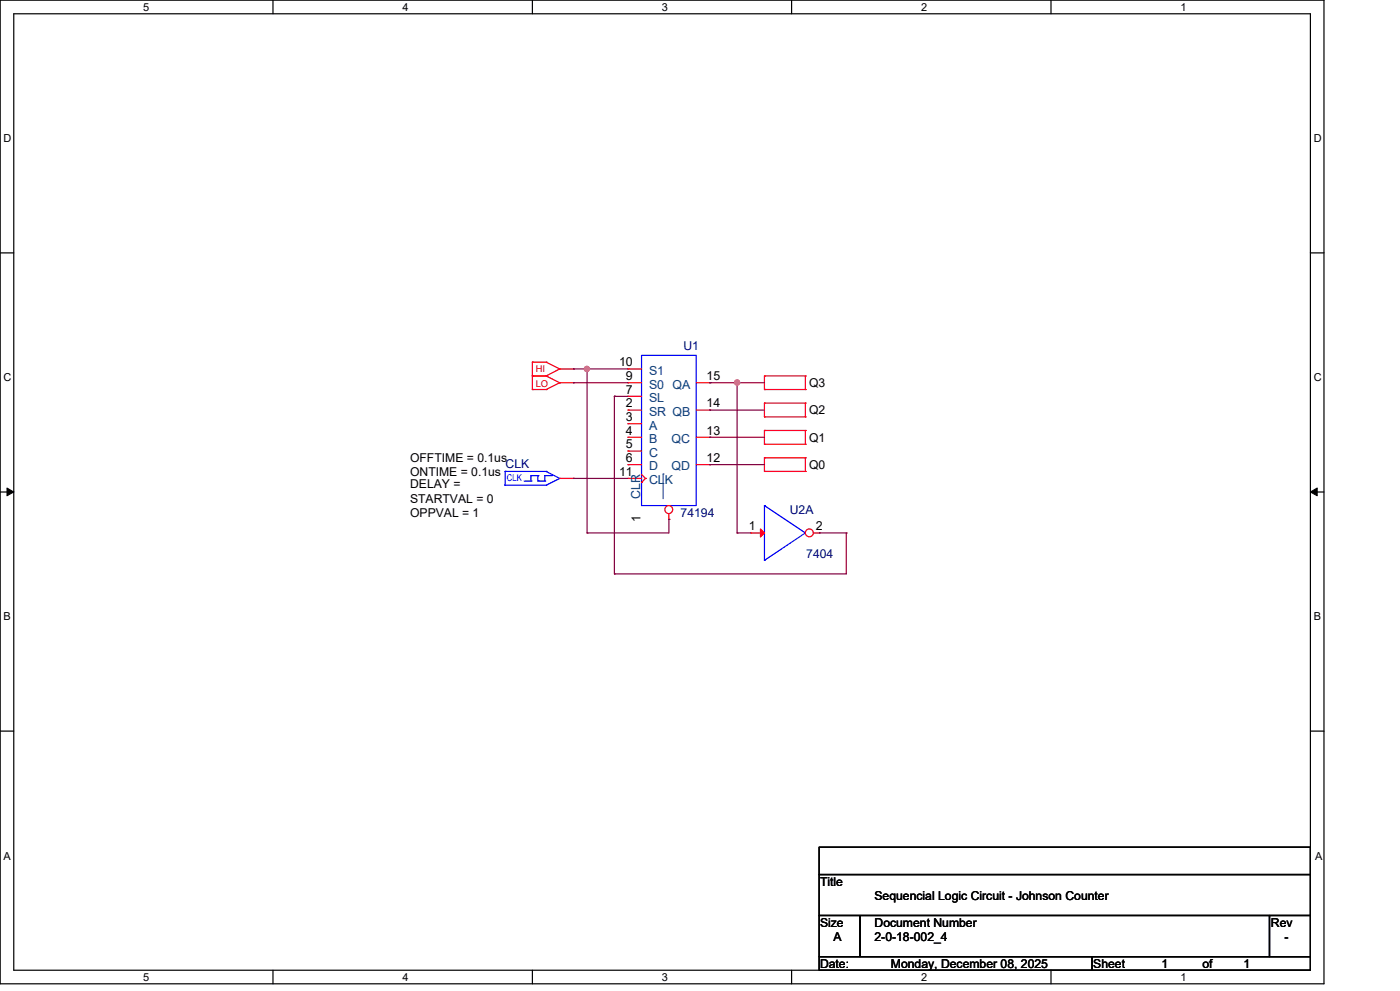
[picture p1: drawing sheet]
<svg xmlns="http://www.w3.org/2000/svg" width="297mm" height="210mm" viewBox="0 0 297 210" stroke-linecap="round" stroke-linejoin="round" font-family="sans-serif">
<g fill="none" stroke="#000" stroke-width=".25">
<path d="M0 0h280.6v208.4h-280.6zM2.9 2.9h274.8v202.6h-274.8zM57.8 0v2.9M112.8 0v2.9M167.8 0v2.9M222.7 0v2.9M0 53.6h2.9M277.7 53.6h2.9M0 104.2h2.9M277.7 104.2h2.9M0 154.9h2.9M277.7 154.9h2.9"/>
<path d="M173.6 179.4h104.1v5.8h-104.1zM173.6 185.2h104.1v8.7h-104.1zM173.6 193.9h8.7v8.7h-8.7zM182.3 193.9h86.7v8.7h-86.7zM269 193.9h8.7v8.7h-8.7zM57.8 205.5v2.9M112.8 205.5v2.9M167.8 205.5v2.9M173.6 202.6h57.8v2.9h-57.8zM222.7 205.5v2.9M231.4 202.6h46.3v2.9h-46.3z"/>
</g>
<path d="M1.5 103.4l1.4 .8-1.4 .8zM277.7 104.2l1.4-.8v1.6z" fill="#000" stroke="#000" stroke-width=".21"/>
<g fill="none" stroke="#f00" stroke-width=".25">
<path d="M112.8 76.7h.1M112.8 79.6h.1M112.8 79.6h2.9M112.8 76.7h2.9M112.8 76.7v5.8M115.7 76.7h.1M115.7 79.6h.1M115.7 76.7l2.9 1.4M115.7 79.6l2.9 1.5M118.6 78.1h.1M118.6 78.1l-2.9 1.5M118.6 78.1h2.9"/>
<path d="M121.5 78.1h.1M162 79.6h.1M162 79.6h8.7M162 79.6v2.9M170.7 79.6h.1M170.7 79.6v2.9M112.8 82.5h.1M112.8 82.5h2.9M115.7 82.5h.1M118.6 81.1h.1M118.6 81.1l-2.9 1.4M118.6 81.1h2.9"/>
<path d="M121.5 81.1h.1M162 82.5h.1M162 88.3h.1M162 85.4h.1M162 94.1h.1M162 91.2h.1M162 99.9h.1M162 97h.1M162 82.5h8.7M162 85.4v2.9M162 91.2v2.9M162 97v2.9"/>
<path d="M162 85.4h8.7M162 88.3h8.7M162 91.2h8.7M162 94.1h8.7M162 97h8.7M162 99.9h8.7M170.7 82.5h.1M170.7 85.4h.1M170.7 88.3h.1M170.7 91.2h.1M170.7 94.1h.1M170.7 97h.1"/>
<path d="M170.7 99.9h.1M170.7 85.4v2.9M170.7 91.2v2.9M170.7 97v2.9M159.1 112.9h.1M159.1 112.9h2.9"/>
</g>
<path d="M162 118.7h.1M162 107.1h.1M162 107.1v11.6M162 107.1l8.7 5.8M170.7 112.9h.1M170.7 112.9l-8.7 5.8" fill="none" stroke="#00f" stroke-width=".25"/>
<path d="M161.2 112l.8 .9-.8 .8z" fill="#f00" stroke="#f00" stroke-width=".25"/>
<circle cx="171.5" cy="112.9" r=".84" fill="#fff" stroke="#f00" stroke-width=".25"/>
<g fill="none" stroke="#f00" stroke-width=".25">
<path d="M133.1 78.1h.1M133.1 78.1h2.9M133.1 81.1h.1M133.1 86.9h.1M133.1 89.7h.1M133.1 92.6h.1M133.1 95.5h.1M133.1 98.4h.1M133.1 83.9h.1M133.1 81.1h2.9M133.1 86.9h2.9M133.1 89.7h2.9"/>
<path d="M133.1 92.6h2.9M133.1 95.5h2.9M133.1 98.4h2.9M133.1 83.9h2.9M147.5 81.1h2.9M147.5 86.9h2.9M147.5 92.6h2.9M147.5 98.4h2.9M150.4 81.1h.1M150.4 92.6h.1M150.4 86.9h.1M150.4 98.4h.1"/>
<path d="M133.1 101.3h.1M133.1 101.3h2.9M136 102.2h.1M136 100.5l.8 .8M136.8 101.3h.1M136.8 101.3l-.8 .9M172.4 112.9h1.2M173.6 112.9h.1"/>
</g>
<path d="M136 75.3h11.5v31.8h-11.5z" fill="none" stroke="#00f" stroke-width=".25"/>
<circle cx="141.7" cy="107.9" r=".83" fill="#fff" stroke="#f00" stroke-width=".25"/>
<path d="M118.6 101.3h2.9M121.5 101.3h.1M141.7 110h.1M141.7 108.8v1.2" fill="none" stroke="#f00" stroke-width=".25"/>
<path d="M140.5 100.4h.1M140.5 100.4v5.2" fill="none" stroke="#004080" stroke-width=".21"/>
<g fill="none" stroke="#00f" stroke-width=".25">
<path d="M107 99.9h.1M107 99.9v2.9M107 99.9h8.7M115.7 99.9h.1M115.7 99.9l2.9 1.4M107 102.8h.1M107 102.8h8.7M111.1 101.9h1.4M112.5 101.9h.1M112.5 100.7h.1M112.5 100.7v1.2M112.5 100.7h1.5"/>
<path d="M114 100.7h.1M114 101.9h.1M114 101.9h1.4M114 100.7v1.2M115.4 101.9h.1M115.4 100.7h.1M115.4 100.7h1.5M115.4 100.7v1.2M115.7 102.8h.1M116.9 100.7h.1M118.6 101.3h.1M118.6 101.3l-2.9 1.5"/>
</g>
<g fill="none" stroke="#800040" stroke-width=".25">
<path d="M121.5 78.1h.1M121.5 78.1h11.6M124.4 78.1h.1M124.4 78.1v34.8M121.5 81.1h.1M121.5 81.1h11.6M130.2 83.9h.1M130.2 83.9h2.9M130.2 83.9v37.7M150.4 81.1h.1M150.4 86.9h.1M150.4 92.6h.1"/>
<path d="M150.4 98.4h.1M150.4 81.1h11.6M150.4 86.9h11.6M150.4 92.6h11.6M150.4 98.4h11.6M156.2 81.1h.1M156.2 81.1v31.8M121.5 101.3h.1M121.5 101.3h11.6M124.4 112.9h.1M141.7 110h.1M141.7 110v2.9h-17.3"/>
<path d="M156.2 112.9h.1M156.2 112.9h2.9M173.6 112.9h.1M173.6 112.9h5.7M179.3 112.9h.1M179.3 112.9v8.7h-49.1M130.2 121.6h.1"/>
</g>
<g fill="#f0f" stroke="#f0f" stroke-width=".25">
<circle cx="124.4" cy="78.1" r=".55"/>
<circle cx="156.2" cy="81" r=".55"/>
</g>
<g font-size="2.6">
<text x="131.2" y="77.6">10</text>
<text x="132.6" y="80.5">9</text>
<text x="132.6" y="83.4">7</text>
<text x="149.7" y="80.5">15</text>
<text x="171.4" y="82">Q3</text>
<text x="132.6" y="86.3">2</text>
<text x="132.6" y="89.2">3</text>
<text x="149.7" y="86.3">14</text>
<text x="171.4" y="87.8">Q2</text>
<text x="132.6" y="92">4</text>
<text x="132.6" y="95">5</text>
<text x="149.7" y="92">13</text>
<text x="171.4" y="93.6">Q1</text>
<text x="86.9" y="97.9">OFFTIME = 0.1us</text>
<text x="86.9" y="100.8">ONTIME = 0.1us</text>
<text x="131.2" y="100.8">11</text>
<text x="132.6" y="97.8">6</text>
<text x="149.7" y="97.8">12</text>
<text x="171.4" y="99.4">Q0</text>
<text x="86.9" y="103.4">DELAY =</text>
<text x="86.9" y="106.6">STARTVAL = 0</text>
<text x="86.9" y="109.5">OPPVAL = 1</text>
<text x="135.7" y="110.6" transform="rotate(-90 135.7 110.6)">1</text>
<text x="158.7" y="112.3">1</text>
<text x="172.9" y="112.3">2</text>
<text x="173.8" y="187.7">Title</text>
<text x="185.3" y="190.6">Sequencial Logic Circuit - Johnson Counter</text>
<text x="173.8" y="196.3">Size</text>
<text x="185.3" y="196.3">Document Number</text>
<text x="269.3" y="196.3">Rev</text>
<text x="176.7" y="199.3">A</text>
<text x="185.3" y="199.3">2-0-18-002_4</text>
<text x="272.2" y="199.3">-</text>
<text x="173.8" y="205.1">Date:</text>
<text x="188.8" y="205.1">Monday, December 08, 2025</text>
<text x="231.7" y="205.1">Sheet</text>
<text x="246.2" y="205.1">1</text>
<text x="254.8" y="205.1">of</text>
<text x="263.5" y="205.1">1</text>
</g>
<g font-size="2.6" fill="#000080">
<text x="144.8" y="74.2">U1</text>
<text x="107.1" y="99.1">CLK</text>
<text x="144.2" y="109.5">74194</text>
<text x="167.4" y="108.9">U2A</text>
<text x="170.9" y="118.2">7404</text>
</g>
<g font-size="2.6" fill="#004080">
<text x="137.5" y="79.4">S1</text>
<text x="137.5" y="82.3">S0 QA</text>
<text x="137.5" y="88.1">SR QB</text>
<text x="137.5" y="85.2">SL</text>
<text x="137.5" y="91">A</text>
<text x="137.5" y="93.9">B</text>
<text x="142.3" y="93.9">QC</text>
<text x="137.5" y="96.8">C</text>
<text x="137.5" y="99.7">D</text>
<text x="142.3" y="99.7">QD</text>
<text x="135.7" y="105.7" transform="rotate(-90 135.7 105.7)">CLR</text>
<text x="137.5" y="102.6">CLK</text>
</g>
<g font-size="2.3">
<text x="30.4" y="2.2">5</text>
<text x="85.3" y="2.2">4</text>
<text x="140.3" y="2.2">3</text>
<text x="195.2" y="2.2">2</text>
<text x="250.2" y="2.2">1</text>
<text x=".8" y="30.1">D</text>
<text x="278.4" y="30.1">D</text>
<text x=".8" y="80.8">C</text>
<text x="278.4" y="80.8">C</text>
<text x=".8" y="131.4">B</text>
<text x="278.4" y="131.4">B</text>
<text x=".8" y="182.2">A</text>
<text x="278.7" y="182.2">A</text>
<text x="30.4" y="207.7">5</text>
<text x="85.3" y="207.7">4</text>
<text x="140.3" y="207.7">3</text>
<text x="195.2" y="207.7">2</text>
<text x="250.2" y="207.7">1</text>
</g>
<g font-size="2" fill="#f00">
<text x="113.5" y="78.9">HI</text>
<text x="113.5" y="82">LO</text>
</g>
<text font-size="2" fill="#00f" x="107.4" y="101.8">CLK</text>
</svg>
